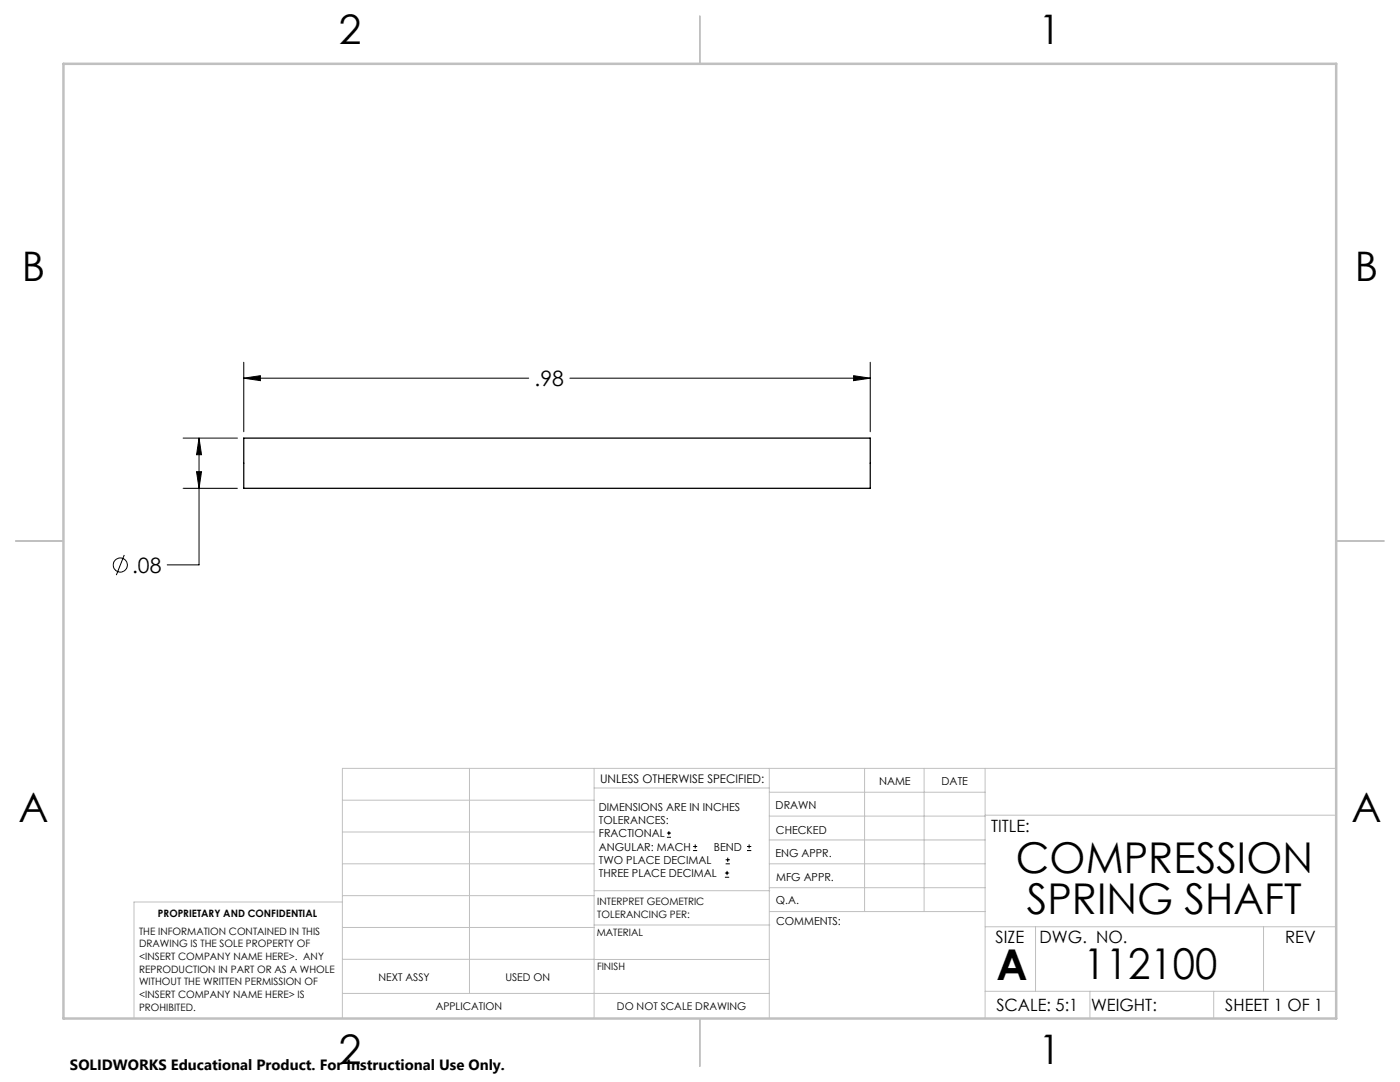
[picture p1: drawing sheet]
<svg xmlns="http://www.w3.org/2000/svg" width="279mm" height="216mm" viewBox="0 0 279 216" stroke-linecap="round" stroke-linejoin="round" font-family="sans-serif">
<g fill="none" stroke="#000" stroke-width=".2">
<path d="M48.6 75.5l3.4-.5v1zM48.6 72.3v13.8M48.6 75.5h56.9M113.7 75.5h60M170.4 75l3.3 .5-3.3 .5zM173.7 72.3v13.8M36.5 87.4h10.9M36.5 97.4h10.9M39.2 94.1h1l-.5 3.3zM39.7 87.4l.5 3.3h-1zM39.7 87.4v25.3h-6.3M24.8 110.7l-1.6 4.1"/>
<path d="M133.1 167.1h.8M133.1 166.2h.8M133.5 165.8v.9M138.3 169.7h.8M138.3 168.9h.8M138.7 168.5v.8M144.7 175h.8M144.7 174.2h.8M144.8 172.4h.9M144.8 171.6h.9M145.1 173.8v.8M145.2 171.1v.9"/>
<path d="M149.1 169.7h.8M149.1 168.9h.8M149.5 168.5v.8"/>
<circle cx="24" cy="112.8" r="1.41"/>
</g>
<g fill="none" stroke="#c0c0c0" stroke-width=".2">
<path d="M68.3 159.7h50.3M93.7 153.3v44.9M118.6 153.3v49.9M118.6 157.2h34.9M153.5 153.3v49.9M153.5 158.1h43.1M172.5 153.3v28.6M184.4 153.3v28.6M196.6 153.3v49.9M266.7 153.3h-198.4v49.9M68.3 178.7h50.3M68.3 172.4h50.3"/>
<path d="M68.3 166h50.3M68.3 180h-41.6v23.2M118.6 177.7h35M153.5 167.6h43.1M153.5 162.8h43.1M153.5 172.4h43.1M153.5 177.1h43.1M196.6 162.7h70.1M68.3 198.2h85.2M68.3 191.4l85.2 .1M68.3 185.1h50.3M118.6 184.6h35"/>
<path d="M153.6 181.9h43M196.6 197.8h70.1M196.6 184.9h70.1M206.7 184.9v12.9M217.5 197.8v5.4M242.2 197.8v5.4M252.2 184.9v12.9"/>
</g>
<path d="M139.7 3.2v9.5M3.1 107.9h9.6M266.7 107.9h9.5M139.7 203.2v9.6" fill="none" stroke="#c0c0c0" stroke-width=".25"/>
<path d="M12.7 12.7h254v190.5h-254z" fill="none" stroke="#c0c0c0" stroke-width=".5"/>
<path d="M170.4 75l3.3 .5-3.3 .5zM48.6 75.5l3.4-.5v1zM39.7 87.4l.5 3.3h-1zM39.2 94.1h1l-.5 3.3z" fill="#000"/>
<path d="M48.6 87.4h125.1v10h-125.1z" fill="none" stroke="#000" stroke-width=".25"/>
<g font-size="8.5">
<text x="202.8" y="174.2">COMPRESSION</text>
<text x="204.9" y="182.3">SPRING SHAFT</text>
<text x="198.9" y="195.5">A</text>
<text x="216.2" y="195.4">112100</text>
</g>
<g font-size="8.1">
<text x="67.6" y="8.9">2</text>
<text x="207.3" y="8.9">1</text>
<text x="4.4" y="56.2">B</text>
<text x="270.4" y="56.2">B</text>
<text x="3.7" y="164.1">A</text>
<text x="269.7" y="164.1">A</text>
<text x="67.6" y="212.4">2</text>
<text x="207.3" y="212.4">1</text>
</g>
<g font-size="4.2">
<text x="106.7" y="77">.98</text>
<text x="26.4" y="114.3">.08</text>
</g>
<g font-size="3.4">
<text x="197.8" y="166">TITLE:</text>
<text x="198.7" y="188.1">SIZE</text>
<text x="207.5" y="188.1">DWG. NO.</text>
<text x="256.5" y="188.2">REV</text>
<text x="198.8" y="201.7">SCALE: 5:1</text>
<text x="217.7" y="201.8">WEIGHT:</text>
<text x="244.5" y="201.7">SHEET 1 OF 1</text>
</g>
<text font-size="3" x="14" y="213.5">SOLIDWORKS Educational Product. For Instructional Use Only.</text>
<text font-size="2.4" x="119.8" y="156.2">UNLESS OTHERWISE SPECIFIED:</text>
<g font-size="2.2">
<text x="119.5" y="161.8">DIMENSIONS ARE IN INCHES</text>
<text x="154.8" y="161.4">DRAWN</text>
<text x="175.4" y="156.6">NAME</text>
<text x="187.9" y="156.7">DATE</text>
<text x="119.5" y="164.4">TOLERANCES:</text>
<text x="119.5" y="167.1">FRACTIONAL</text>
<text x="154.9" y="166.3">CHECKED</text>
<text x="119.5" y="169.7">ANGULAR: MACH</text>
<text x="119.5" y="172.4">TWO PLACE DECIMAL</text>
<text x="142.5" y="169.7">BEND</text>
<text x="154.8" y="171">ENG APPR.</text>
<text x="119.5" y="175">THREE PLACE DECIMAL</text>
<text x="154.9" y="175.7">MFG APPR.</text>
<text x="154.9" y="180.4">Q.A.</text>
<text x="154.9" y="184.6">COMMENTS:</text>
</g>
<g font-size="2.1">
<text x="75.5" y="195.7">NEXT ASSY</text>
<text x="100.9" y="195.7">USED ON</text>
<text x="86.9" y="201.5">APPLICATION</text>
<text x="123.1" y="201.6">DO NOT SCALE DRAWING</text>
</g>
<g font-size="2">
<text x="31.5" y="182.9">PROPRIETARY AND CONFIDENTIAL</text>
<text x="119.2" y="180.6">INTERPRET GEOMETRIC</text>
<text x="119.2" y="183.1">TOLERANCING PER:</text>
<text x="27.8" y="186.5">THE INFORMATION CONTAINED IN THIS</text>
<text x="27.8" y="189">DRAWING IS THE SOLE PROPERTY OF</text>
<text x="27.8" y="191.6">&lt;INSERT COMPANY NAME HERE&gt;. ANY</text>
<text x="119.1" y="186.7">MATERIAL</text>
<text x="27.8" y="194.1">REPRODUCTION IN PART OR AS A WHOLE</text>
<text x="27.8" y="196.6">WITHOUT THE WRITTEN PERMISSION OF</text>
<text x="119.1" y="193.5">FINISH</text>
<text x="27.8" y="199.1">&lt;INSERT COMPANY NAME HERE&gt; IS</text>
<text x="27.8" y="201.7">PROHIBITED.</text>
</g>
</svg>
